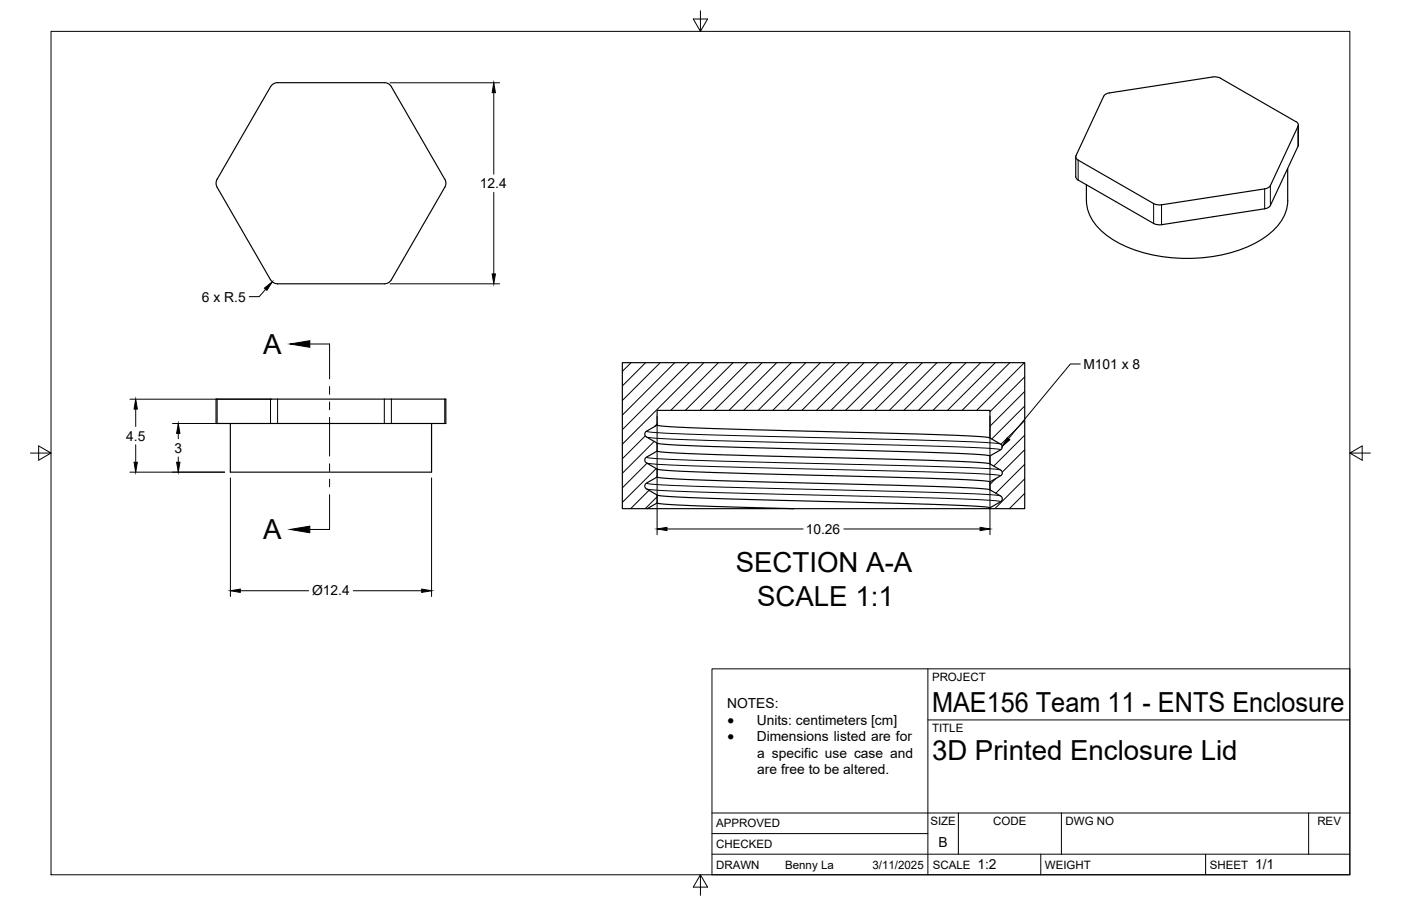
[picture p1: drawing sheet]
<svg xmlns="http://www.w3.org/2000/svg" width="432mm" height="279mm" viewBox="0 0 432 279" stroke-linecap="round" stroke-linejoin="round" font-family="sans-serif">
<!-- layer: Visible -->
<g fill="none" stroke="#000" stroke-width=".36">
<path d="M83.7 26.3l.8-.6 1.1-.2h32.9l1.4 .5 .7 .8 16.5 28.5 .3 1.5-.3 1-16.5 28.5-.7 .7-1.5 .5h-32.8l-1.1-.2-1.1-1-16.5-28.5-.3-1.6 .3-.9zM340.4 29.4l1.5-.7 32.9-5 1.4 .4 23.2 13.4 .6 .5 .2 .6-8.6 18.6-.9 .8-33.7 5.2-1.4-.4-23.9-13.9-.1-.9zM400.2 38.5v6.2M396.9 51.9v9.9a13.7 13.7 0 0 1-6 10.6 42.3 42.3 0 0 1-27.6 7.2 38.4 38.4 0 0 1-23.8-8.4 13.1 13.1 0 0 1-4.6-9.4l-.1-4.8M400.2 44.7l-8.6 18.7-.9 .7-33.2 5.2-1.9-.4-23.6-13.6-.4-.8v-6.1M191.8 111.8h124v45.1h-10.7v-.3l3.3-1.9a1 1 0 0 0 0-1.7l-3.3-1.9v-2.5l3.3-1.9a1 1 0 0 0 0-1.7l-3.3-1.9v-2.5l3.3-1.9a1 1 0 0 0 0-1.7l-3.3-1.9v-8.5h-102.6v4.5l-3.3 1.9a1 1 0 0 0 0 1.7l3.3 2v2.4l-3.3 1.9a1 1 0 0 0 0 1.7l3.3 2v2.4l-3.3 1.9a1 1 0 0 0 0 1.7l3.3 2v2.4l-3 1.8h-7.7zM66.6 123.1h70.8v7.5h-70.8zM71 130.6v15h62v-15M202.5 131.1l4.7 .5 12.5 .6 74.3 2 7.9 .4 3.2 .5M202.5 139.1l2.4 .4 7.3 .4 75.8 2.1 12.5 .5 4.6 .6M202.5 136.7l4.7 .5 12.5 .5 74.3 2.1 7.9 .4 3.2 .4M202.5 155.1l2.9 .4 7.3 .4 32 1h-45.2"/>
<path d="M202.5 147.1l3.2 .5 8 .4 74.3 2 12.5 .5 4.6 .6M202.5 144.7l4.7 .5 12.5 .5 75.8 2.1 7.2 .4 2.4 .4M202.5 152.7l2.4 .3 7.3 .4 75.8 2.2 12.5 .5 4.6 .5M244.7 156.9h60.4"/>
</g>
<!-- layer: Visible Narrow -->
<g fill="none" stroke="#000" stroke-width=".31">
<path d="M400.1 38.9v6.2M332.3 49.4v6.1M389.8 58.3v6.1M391.5 57.2v6.2M355.6 62.8v6.1M358 63.2v6.1M66.9 123.1v7.5M83.4 123.1v7.5M85.6 123.1v7.5M118.4 123.1v7.5M120.6 123.1v7.5M137.1 123.1v7.5"/>
<path d="M199.2 133l2.9 .4 10.3 .5 79.2 2.1 12 .4 4.7 .5M199.3 134.8l6.5 .6 13.1 .4 74.6 2 11.2 .4 3.7 .5M199.2 149l3.8 .5 11.1 .5 74.6 1.9 13.2 .5 6.4 .5M199.2 141l3.8 .5 11.1 .5 79.4 2 11.1 .5 3.7 .4M199.3 142.8l3.7 .4 11.2 .5 79.3 2.1 11.2 .4 3.7 .5M199.3 150.8l4.7 .5 12 .5 79.3 2 10.2 .5 2.9 .4"/>
</g>
<!-- layer: Titleblock -->
<path d="M219.4 206.3h196.6v63.5h-196.6zM286 206.3v63.5M286 222h130M219.4 257.1h66.6M219.4 250.7h196.6M295.4 250.7v12.7M327.1 250.7v12.7M403.3 250.7v12.7M219.4 263.4h196.6M320.8 263.4v6.4M371.6 263.4v6.4" fill="none" stroke="#000" stroke-width=".31"/>
<!-- layer: Border -->
<path d="M15.7 9.7h400.3v260.1h-400.3zM215.9 3.3v6.4l-2.2-3.8h4.4l-2.2 3.8M9.4 139.7h6.3l-3.8-2.2v4.4l3.8-2.2M416 139.7l3.8 2.2v-4.4l-3.8 2.2h6.4M215.9 269.8l2.2 3.8h-4.4l2.2-3.8v6.3" fill="none" stroke="#000" stroke-width=".31"/>
<!-- layer: Hatching -->
<g fill="none" stroke="#000" stroke-width=".31">
<path d="M194.5 111.8l-2.7 2.7M199 111.8l-7.2 7.2M203.5 111.8l-11.7 11.7M208 111.8l-16.2 16.2M212.4 111.8l-20.6 20.7M216.9 111.8l-25.1 25.2M221.4 111.8l-14.7 14.8M225.9 111.8l-14.7 14.8M230.4 111.8l-14.7 14.8M234.9 111.8l-14.7 14.8M239.4 111.8l-14.7 14.8M243.9 111.8l-14.7 14.8"/>
<path d="M248.4 111.8l-14.7 14.8M252.9 111.8l-14.7 14.8M257.3 111.8l-14.6 14.8M261.8 111.8l-14.7 14.8M266.3 111.8l-14.7 14.8M270.8 111.8l-14.7 14.8M275.3 111.8l-14.7 14.8M279.8 111.8l-14.7 14.8M284.3 111.8l-14.7 14.8M288.8 111.8l-14.7 14.8M293.3 111.8l-14.7 14.8M297.8 111.8l-14.7 14.8"/>
<path d="M302.3 111.8l-14.8 14.8M306.7 111.8l-14.7 14.8M311.2 111.8l-14.7 14.8M315.7 111.8l-14.7 14.8M315.8 116.2l-10.7 10.8M198.9 134.4l-7.1 7.1M201.6 136.1l-9.8 9.8M202.5 130.7l-.8 .9M315.8 120.7l-10.7 10.7M315.8 125.2l-10.1 10.2M315.8 129.7l-7.3 7.3M315.8 134.2l-9.5 9.5"/>
<path d="M315.8 138.7l-6.9 6.9M199.4 142.9l-7.6 7.5M200 151.2l-5.6 5.6M202.3 144.5l-10.5 10.4M202.5 153.2l-3.6 3.6M307 147.5l-1.9 1.9M315.8 143.2l-8.9 8.9M315.8 147.7l-9.2 9.1M315.8 152.2l-4.7 4.6M315.8 156.7l-.2 .1"/>
</g>
<!-- layer: Section Lines -->
<path d="M95.5 106.1h6.1v10.7M101.6 119.2v2.4M101.6 124v2.4M101.6 128.7v11.9M101.6 143v2.4M101.6 147.8v2.4M101.6 152.5v10.8h-6.1" fill="none" stroke="#000" stroke-width=".31"/>
<path d="M89.4 106.1l6.1-1v2zM89.4 163.3l6.1-1v2z" fill="#000" stroke="#000" stroke-width=".31"/>
<!-- layer: FD_Dimensions -->
<g fill="none" stroke="#000" stroke-width=".31">
<path d="M120.2 25.5h33.8M152.2 28.6v25.1M152.2 59.3v25.2M81.9 89.2l-2 2.3h-3.1M120.2 87.5h33.8M40 123.1h43.8M41.8 126.2v5.3M41.8 137.2v5.4M53.2 130.6h16M54.9 133.6v1.7M202.5 128.3v36.6M305.1 128.3v36.6"/>
<path d="M40 145.6h29.2M54.9 140.9v1.7M71 147.4v36.6M133 147.4v36.6M205.6 163.1h41.9M260.1 163.1h42M74.1 182.2h21M108.9 182.2h21.1"/>
</g>
<path d="M152.2 25.5l.5 3.1h-1zM81.5 88.9l2.4-2-1.6 2.6zM151.7 84.5h1l-.5 3zM41.8 123.1l.5 3.1h-1zM54.9 130.6l.6 3h-1.1zM41.3 142.6h1l-.5 3zM54.4 142.6h1.1l-.6 3zM202.5 163.1l3.1-.5v1zM302.1 162.6l3 .5-3 .5zM71 182.2l3.1-.5v1zM130 181.7l3 .5-3 .5z" fill="#000" stroke="#000" stroke-width=".31"/>
<!-- layer: Leaders -->
<path d="M310.5 135l.7 .6-2.3 2z" fill="#000" stroke="#000" stroke-width=".31"/>
<path d="M333 112.2h-3.1l-19.1 23.1" fill="none" stroke="#000" stroke-width=".31"/>
<g font-size="8.5">
<text x="81.2" y="109.1">A</text>
<text x="81.2" y="166.3">A</text>
<text x="226.8" y="176.5">SECTION A-A</text>
<text x="233.3" y="186.8">SCALE 1:1</text>
<text x="287.3" y="219.5">MAE156 Team 11 - ENTS Enclosure</text>
<text x="287.3" y="234.5">3D Printed Enclosure Lid</text>
</g>
<g font-size="4.5">
<text x="224.2" y="223.4">·</text>
<text x="224.2" y="228.6">·</text>
</g>
<g font-size="4.3">
<text x="147.9" y="58">12.4</text>
<text x="62.3" y="93">6 x R.5</text>
<text x="333.9" y="113.7">M101 x 8</text>
<text x="38.9" y="135.8">4.5</text>
<text x="53.8" y="139.6">3</text>
<text x="248.3" y="164.6">10.26</text>
<text x="96.2" y="183.6">Ø12.4</text>
<text x="224.1" y="218.4">NOTES:</text>
<text x="233.2" y="223.4">Units: centimeters [cm]</text>
<text x="233.2" y="228.6">Dimensions listed are for</text>
<text x="233.4" y="233.7">a specific use case and</text>
<text x="233.4" y="238.8">are free to be altered.</text>
<text x="289.3" y="261.2">B</text>
<text x="301.2" y="268.1">1:2</text>
<text x="386.8" y="268.1">1/1</text>
</g>
<g font-size="3.5">
<text x="287.3" y="210.1">PROJECT</text>
<text x="287.3" y="225.8">TITLE</text>
<text x="220.7" y="255.2">APPROVED</text>
<text x="286.7" y="254.5">SIZE</text>
<text x="306.1" y="254.5">CODE</text>
<text x="328.4" y="254.5">DWG NO</text>
<text x="406" y="254.5">REV</text>
<text x="220.7" y="261.5">CHECKED</text>
<text x="220.7" y="267.9">DRAWN</text>
<text x="242" y="267.9">Benny La</text>
<text x="268.9" y="267.9">3/11/2025</text>
<text x="287.5" y="267.9">SCALE</text>
<text x="322.1" y="267.9">WEIGHT</text>
<text x="372.9" y="267.9">SHEET</text>
</g>
</svg>
